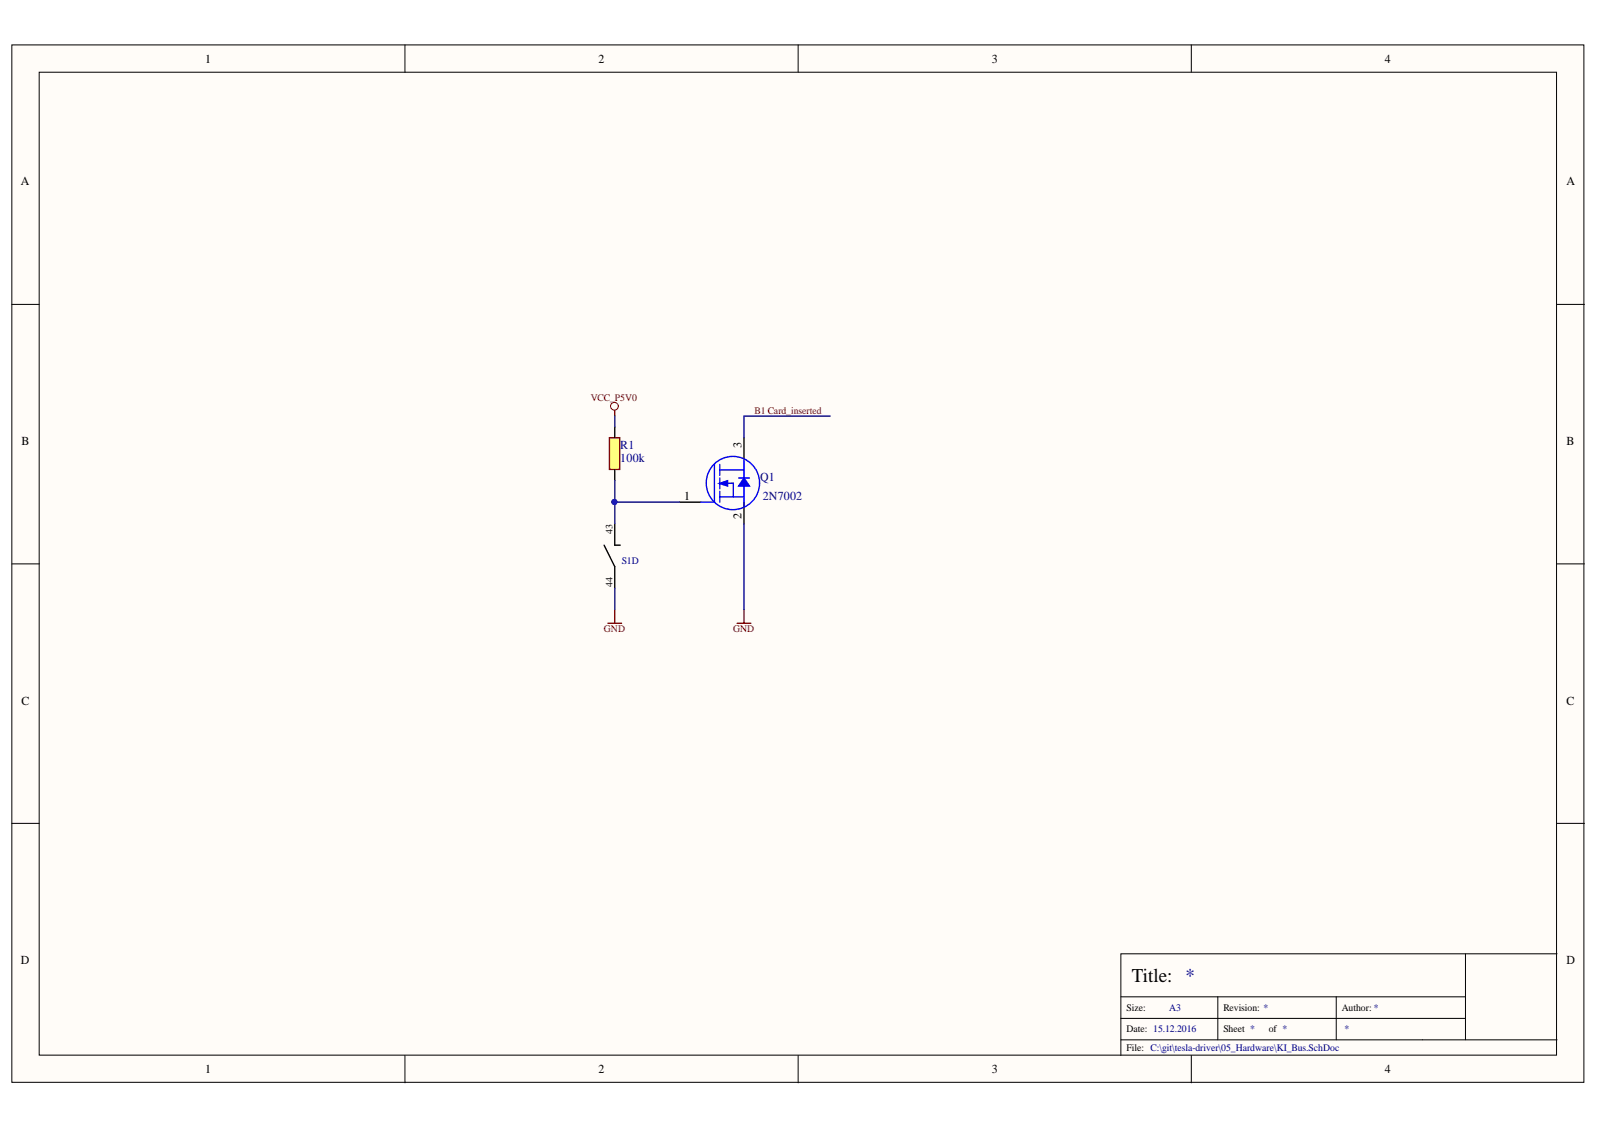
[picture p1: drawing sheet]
<svg xmlns="http://www.w3.org/2000/svg" width="297mm" height="210mm" viewBox="0 0 297 210" stroke-linecap="round" stroke-linejoin="round" font-family="sans-serif">
<g fill="#fffcf8" stroke="#000" stroke-width=".19">
<path d="M2.2 8.3h292.2v192.9h-292.2z"/>
<path d="M7.3 13.4h282v182.8h-282z"/>
</g>
<g fill="none" stroke="#000" stroke-width=".19">
<path d="M75.3 8.3v5.1M148.4 8.3v5.1M221.4 8.3v5.1M2.2 56.6h5.1M289.4 56.6h5.1M2.2 104.8h5.1M289.4 104.8h5.1M2.2 153.1h5.1M289.4 153.1h5.1M272.4 177.3v16M289.4 177.3h-81.1v18.9M75.3 196.2v5.1"/>
<path d="M148.4 196.2v5.1M208.3 185.3h64.1M208.3 193.3h81.1M208.3 189.3h64.1M221.4 196.2v5.1M226.4 185.3v8M248.4 185.3v8"/>
</g>
<path d="M137 115.9h2.6M138.3 113.3v2.6" fill="none" stroke="#800000" stroke-width=".26"/>
<path d="M113.3 81.4h1.9v5.9h-1.9z" fill="#ffff80" stroke="#800000" stroke-width=".26"/>
<path d="M114.3 79.4v2M114.3 87.4v2M126.3 93.4h4M138.3 81.4v4M138.3 93.4v4" fill="none" stroke="#000" stroke-width=".26"/>
<path d="M133.8 87.4h4.5v5h-4.5M133.8 86.4v2M137.3 88.9h2" fill="none" stroke="#00f" stroke-width=".26"/>
<path d="M138.3 88.8l1 1.6h-2z" fill="#00f"/>
<path d="M138.3 88.8l1 1.6h-2z" fill="none" stroke="#00f" stroke-width=".26"/>
<path d="M133.7 89.9l1.5-.5v1z" fill="#00f"/>
<g fill="none" stroke="#00f" stroke-width=".26">
<path d="M132.8 86.4v7h-2.5M133.7 89.9l1.5-.5v1zM133.8 88.9v2M133.8 91.4v2M135.3 89.9l1-.1v2.6M138.3 85.6v1.8M138.3 92.4v1.7"/>
<circle cx="136.2" cy="89.8" r="5"/>
</g>
<circle cx="114.2" cy="75.5" r=".72" fill="none" stroke="#800000" stroke-width=".19"/>
<path d="M114.3 76.3v1.1M113 115.9h2.5M114.3 113.3v2.6" fill="none" stroke="#800000" stroke-width=".26"/>
<path d="M114.3 97.4v4h1M112.3 101.4l2 3.9v4.1" fill="none" stroke="#000" stroke-width=".26"/>
<path d="M114.3 77.4v2M154.3 77.4h-16v4M114.3 89.4v4h12M114.3 93.4v4M138.3 97.4v15.9M114.3 109.4v3.9" fill="none" stroke="#000080" stroke-width=".26"/>
<circle cx="114.2" cy="93.3" r=".47" fill="#000080" stroke="#000080" stroke-width=".19"/>
<text font-size="3.6" x="210.4" y="182.6">Title: *</text>
<g font-size="2.3">
<text x="38.2" y="11.7">1</text>
<text x="111.2" y="11.7">2</text>
<text x="184.3" y="11.7">3</text>
<text x="257.4" y="11.7">4</text>
<text x="3.9" y="34.5">A</text>
<text x="291.2" y="34.5">A</text>
<text x="4" y="82.7">B</text>
<text x="291.2" y="82.7">B</text>
<text x="127.1" y="92.9">1</text>
<text x="4" y="131">C</text>
<text x="291.2" y="131">C</text>
<text x="3.9" y="179.3">D</text>
<text x="291.2" y="179.3">D</text>
<text x="38.2" y="199.6">1</text>
<text x="111.2" y="199.6">2</text>
<text x="184.3" y="199.6">3</text>
<text x="257.4" y="199.6">4</text>
</g>
<g font-size="2.3" fill="#000080">
<text x="115.3" y="83.4">R1</text>
<text x="115.3" y="86">100k</text>
<text x="141.3" y="89.4">Q1</text>
<text x="141.8" y="92.9">2N7002</text>
</g>
<g font-size="2.2">
<text x="137.8" y="83.3" transform="rotate(-90 137.8 83.3)">3</text>
<text x="137.8" y="96.5" transform="rotate(-90 137.8 96.5)">2</text>
</g>
<g font-size="1.9" fill="#800000">
<text x="109.8" y="74.5">VCC_P5V0</text>
<text x="140.3" y="77">B1 Card_inserted</text>
<text x="112.3" y="117.6">GND</text>
<text x="136.3" y="117.6">GND</text>
</g>
<g font-size="1.9" fill="#000080">
<text x="115.6" y="104.8">S1D</text>
<text x="217.3" y="188">A3</text>
<text x="249.9" y="191.9">*</text>
</g>
<g font-size="1.9">
<text x="209.4" y="188">Size:</text>
<text x="209.4" y="191.9">Date: 15.12.2016</text>
<text x="227.4" y="188">Revision: *</text>
<text x="227.4" y="191.9">Sheet *</text>
<text x="235.9" y="191.9">of *</text>
<text x="249.4" y="188">Author: *</text>
<text x="209.4" y="195.4">File: C:\git\tesla-driver\05_Hardware\KI_Bus.SchDoc</text>
</g>
<g font-size="1.8">
<text x="113.9" y="99.3" transform="rotate(-90 113.9 99.3)">43</text>
<text x="113.9" y="109.2" transform="rotate(-90 113.9 109.2)">44</text>
</g>
</svg>
